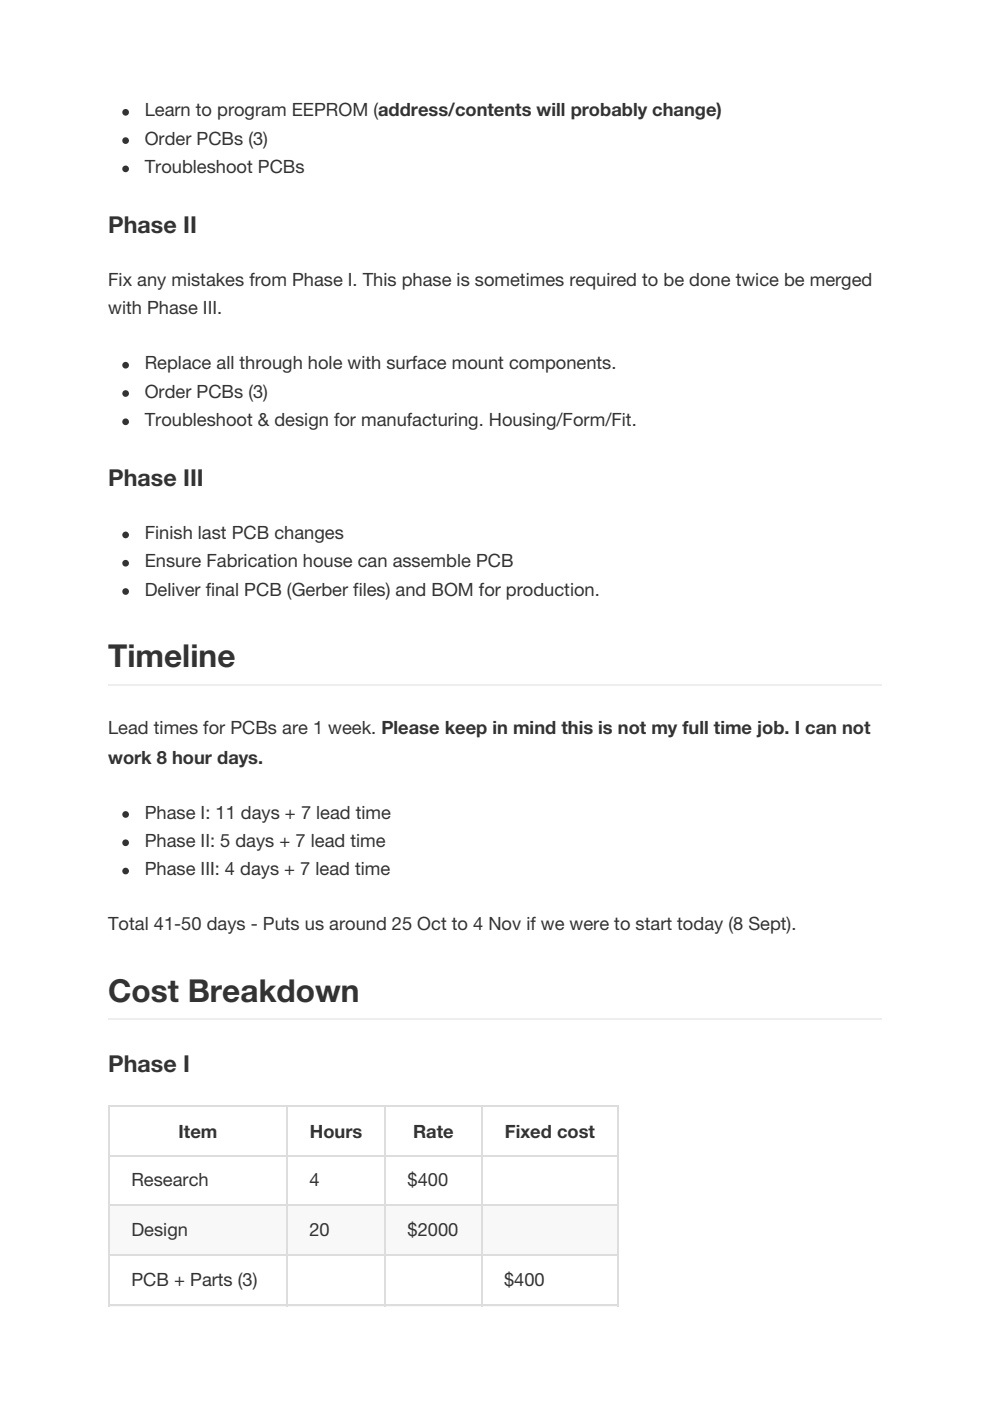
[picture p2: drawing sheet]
<svg xmlns="http://www.w3.org/2000/svg" width="210mm" height="297mm" viewBox="0 0 210 297" stroke-linecap="round" stroke-linejoin="round" font-family="sans-serif">
<path d="M22.9 145.2h164.1M22.9 216.1h164.1" fill="none" stroke="#eee" stroke-width=".35"/>
<g fill="#fff">
<path d="M22.9 234.2h37.8v10.6h-37.8z"/>
<path d="M60.7 234.2h20.8v10.6h-20.8z"/>
<path d="M81.5 234.2h20.5v10.6h-20.5z"/>
<path d="M102 234.2h28.9v10.6h-28.9z"/>
<path d="M22.9 244.8h37.8v10.6h-37.8z"/>
<path d="M60.7 244.8h20.8v10.6h-20.8z"/>
<path d="M81.5 244.8h20.5v10.6h-20.5z"/>
<path d="M102 244.8h28.9v10.6h-28.9z"/>
</g>
<g fill="#f8f8f8">
<path d="M22.9 255.4h37.8v10.6h-37.8z"/>
<path d="M60.7 255.4h20.8v10.6h-20.8z"/>
<path d="M81.5 255.4h20.5v10.6h-20.5z"/>
<path d="M102 255.4h28.9v10.6h-28.9z"/>
</g>
<g fill="#fff">
<path d="M22.9 266h37.8v10.6h-37.8z"/>
<path d="M60.7 266h20.8v10.6h-20.8z"/>
<path d="M81.5 266h20.5v10.6h-20.5z"/>
<path d="M102 266h28.9v10.6h-28.9z"/>
</g>
<path d="M22.9 276.8h108" fill="none" stroke="#f8f8f8" stroke-width=".4"/>
<path d="M102 276.8h29.2" fill="none" stroke="#ddd" stroke-width=".35"/>
<g fill="#ddd">
<path d="M102 276.6h.3v.4h-.3z"/>
<path d="M130.9 276.6h.3v.4h-.3z"/>
</g>
<path d="M81.5 276.8h20.8" fill="none" stroke="#ddd" stroke-width=".35"/>
<g fill="#ddd">
<path d="M81.5 276.6h.3v.4h-.3z"/>
<path d="M102 276.6h.3v.4h-.3z"/>
</g>
<path d="M60.7 276.8h21.1" fill="none" stroke="#ddd" stroke-width=".35"/>
<g fill="#ddd">
<path d="M60.7 276.6h.3v.4h-.3z"/>
<path d="M81.5 276.6h.3v.4h-.3z"/>
</g>
<path d="M22.9 276.8h38.1" fill="none" stroke="#ddd" stroke-width=".35"/>
<g fill="#ddd">
<path d="M22.9 276.6h.4v.4h-.4z"/>
<path d="M60.7 276.6h.3v.4h-.3z"/>
</g>
<path d="M22.9 234.4h108.3M23.1 234.2v42.7M60.9 234.2v42.7M81.7 234.2v42.7M102.1 234.2v42.7M131.1 234.2v42.7M22.9 255.6h108.3M22.9 245h108.3M22.9 266.2h108.3M22.9 276.8h108.3" fill="none" stroke="#ddd" stroke-width=".35"/>
<g fill="#333" stroke="#333" stroke-width=".35">
<circle cx="26.6" cy="23.8" r=".53"/>
<circle cx="26.6" cy="29.8" r=".53"/>
<circle cx="26.6" cy="35.8" r=".53"/>
<circle cx="26.6" cy="77.4" r=".53"/>
<circle cx="26.6" cy="83.4" r=".53"/>
<circle cx="26.6" cy="89.4" r=".53"/>
<circle cx="26.6" cy="113.4" r=".53"/>
<circle cx="26.6" cy="119.4" r=".53"/>
<circle cx="26.6" cy="125.4" r=".53"/>
<circle cx="26.6" cy="172.7" r=".53"/>
<circle cx="26.6" cy="178.7" r=".53"/>
<circle cx="26.6" cy="184.7" r=".53"/>
</g>
<g font-size="6.7" fill="#333">
<text x="22.9" y="141.5">Timeline</text>
<text x="22.9" y="212.4">Cost Breakdown</text>
</g>
<g font-size="4.9" fill="#333">
<text x="22.9" y="49.4">Phase II</text>
<text x="22.9" y="103">Phase III</text>
<text x="22.9" y="227.2">Phase I</text>
</g>
<g font-size="3.9" fill="#333">
<text x="30.7" y="24.7">Learn to program EEPROM (address/contents will probably change)</text>
<text x="30.7" y="30.7">Order PCBs (3)</text>
<text x="30.7" y="36.7">Troubleshoot PCBs</text>
<text x="22.9" y="60.7">Fix any mistakes from Phase I. This phase is sometimes required to be done twice be merged</text>
<text x="22.9" y="66.7">with Phase III.</text>
<text x="30.7" y="78.3">Replace all through hole with surface mount components.</text>
<text x="30.7" y="84.3">Order PCBs (3)</text>
<text x="30.7" y="90.3">Troubleshoot &amp; design for manufacturing. Housing/Form/Fit.</text>
<text x="30.7" y="114.3">Finish last PCB changes</text>
<text x="30.7" y="120.3">Ensure Fabrication house can assemble PCB</text>
<text x="30.7" y="126.3">Deliver final PCB (Gerber files) and BOM for production.</text>
<text x="22.9" y="155.6">Lead times for PCBs are 1 week. Please keep in mind this is not my full time job. I can not</text>
<text x="22.9" y="161.9">work 8 hour days.</text>
<text x="30.7" y="173.6">Phase I: 11 days + 7 lead time</text>
<text x="30.7" y="179.6">Phase II: 5 days + 7 lead time</text>
<text x="30.7" y="185.6">Phase III: 4 days + 7 lead time</text>
<text x="22.9" y="197.2">Total 41-50 days - Puts us around 25 Oct to 4 Nov if we were to start today (8 Sept).</text>
<text x="37.9" y="241.3">Item</text>
<text x="65.7" y="241.3">Hours</text>
<text x="87.6" y="241.3">Rate</text>
<text x="107" y="241.3">Fixed cost</text>
<text x="27.9" y="251.5">Research</text>
<text x="65.6" y="251.5">4</text>
<text x="86.4" y="251.5">$400</text>
<text x="27.9" y="262.1">Design</text>
<text x="65.6" y="262.1">20</text>
<text x="86.4" y="262.1">$2000</text>
<text x="27.9" y="272.7">PCB + Parts (3)</text>
<text x="106.9" y="272.7">$400</text>
</g>
</svg>
